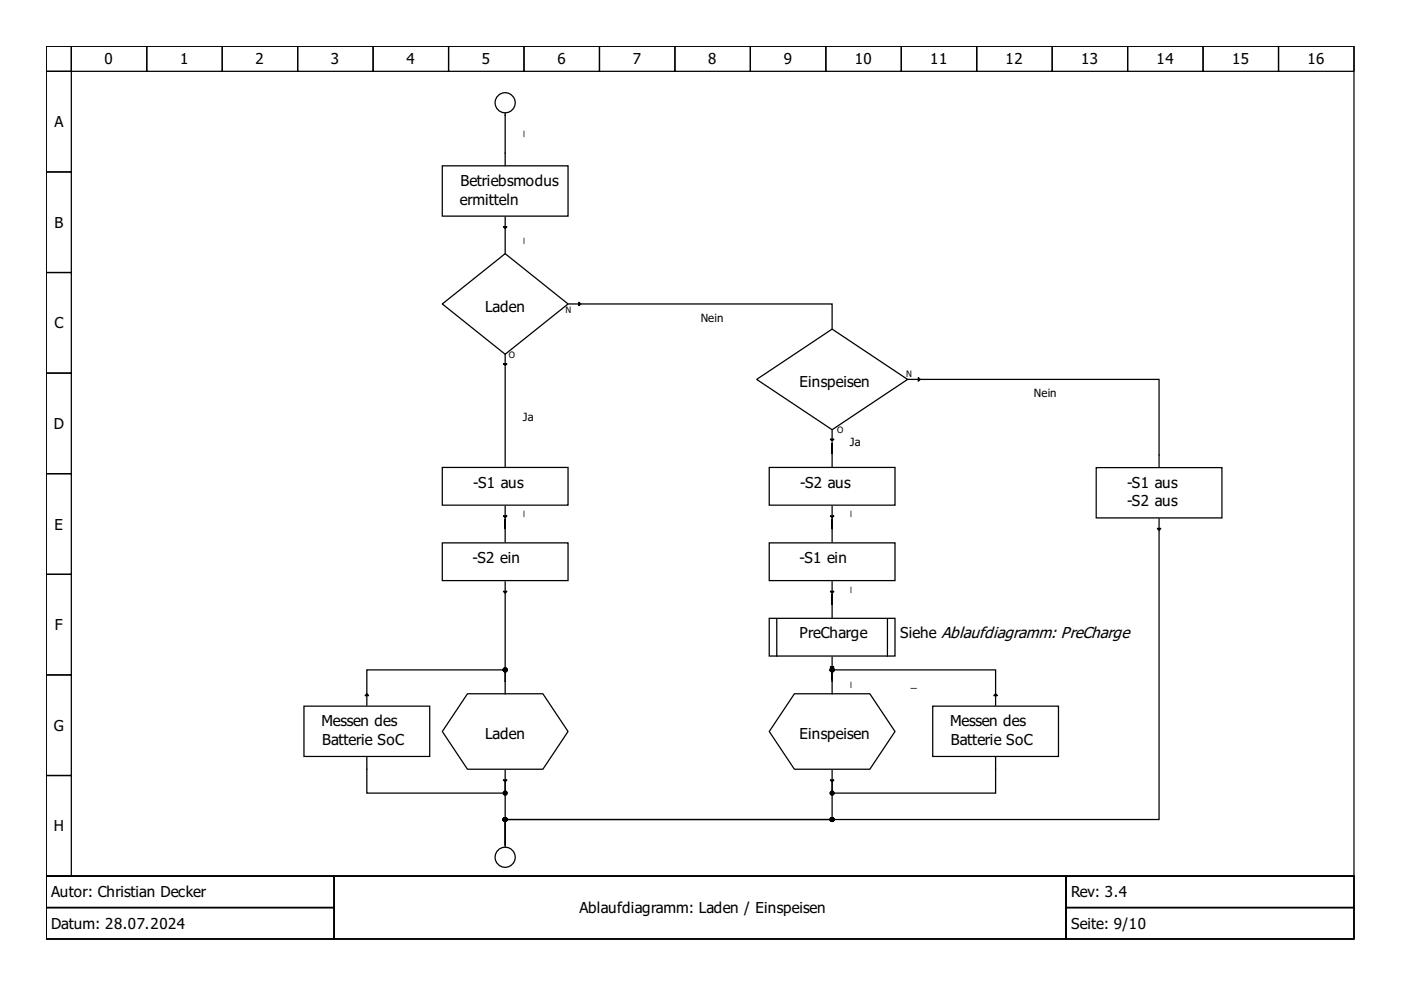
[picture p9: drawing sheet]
<svg xmlns="http://www.w3.org/2000/svg" width="297mm" height="210mm" viewBox="0 0 297 210" stroke-linecap="round" stroke-linejoin="round" font-family="sans-serif">
<g fill="none" stroke="#000" stroke-width=".27">
<path d="M9.8 9.8h277.3v176h-277.3zM9.8 9.8h5.3v5.3h-5.3zM9.8 15.1h5.3v21.4h-5.3zM15.1 9.8h16v5.3h-16zM31.1 9.8h16v5.3h-16zM47.1 9.8h16v5.3h-16zM63.1 9.8h16v5.3h-16zM79.1 9.8h16v5.3h-16zM95.1 9.8h16v5.3h-16zM111.1 9.8h16v5.3h-16zM127.1 9.8h16v5.3h-16zM143.1 9.8h16v5.3h-16z"/>
<path d="M159.1 9.8h16v5.3h-16zM175.1 9.8h16v5.3h-16zM191.1 9.8h16v5.3h-16zM207.1 9.8h16v5.3h-16zM223.1 9.8h16v5.3h-16zM239.1 9.8h16v5.3h-16zM255.1 9.8h16v5.3h-16zM271.1 9.8h16v5.3h-16zM9.8 36.5h5.3v21.3h-5.3zM93.8 35.2h26.6v10.6h-26.6zM107.1 32.5v2.6M107.1 23.9v8.6"/>
<path d="M9.8 57.8h5.3v21.3h-5.3zM106.7 48h.8l-.4 .4zM107.1 46v2M107.1 48.4v5.4M9.8 79.1h5.3v21.3h-5.3zM93.8 64.4l13.3-10.6 13.3 10.6-13.3 10.7zM106.7 77.1h.8l-.4 .4zM107.1 75.1v2M107.1 77.8v18.6M120.4 64.4h2.3M122.7 64l.4 .4-.4 .4zM123.1 64.4h53.3v5.4"/>
<path d="M93.8 99.1h26.6v8h-26.6zM107.1 96.7v2.2M160.4 80.4l16-10.6 16 10.6-16 10.7zM163.1 99.1h26.7v8h-26.7zM176 93.1h.8l-.4 .4zM176.4 91.1v2M176.4 96.7v2.2M176.4 93.8v2.6M192.4 80.4h2.3M194.7 80l.4 .4-.4 .4zM195.1 80.4h50.6v16M232.4 99.1h26.7v10.7h-26.7z"/>
<path d="M245.7 96.5v2.6M9.8 100.4h5.3v21.4h-5.3zM93.8 115.1h26.6v8h-26.6zM106.7 109.4h.8l-.4 .4zM107.1 107.4v2M107.1 112.7v2.2M107.1 109.8v2.6M163.1 115.1h26.7v8h-26.7zM176 109.4h.8l-.4 .4zM176.4 107.4v2M176.4 112.7v2.2M176.4 109.8v2.6"/>
<path d="M245.3 112h.8l-.4 .4zM245.7 112.4v61.4h-138.6v5.3M245.7 110v2M9.8 121.8h5.3v21.3h-5.3zM106.7 125.4h.8l-.4 .4zM107.1 123.4v2M107.1 125.8v18.6M163.1 131.1h26.7v8h-26.7zM164.7 131.4v7.7M176 125.4h.8l-.4 .4zM176.4 123.4v2M176.4 128.6v2.3"/>
<path d="M176.4 139.4v2M176.4 125.8v2.6M188.2 131.4v7.7M9.8 143.1h5.3v21.3h-5.3zM64.4 149.7h26.7v10.7h-26.7zM77.8 147.1l.4 .4h-.8zM77.8 147.5v2M99.1 147.1h16l5.3 8-5.3 8h-16l-5.3-8zM107.1 144.4v2.7M107.1 144.4v-2.4h-29.3v5.1M168.4 147.1h16l5.4 8-5.4 8h-16l-5.3-8zM176 141.4h.8l-.4 .4z"/>
<path d="M176.4 144.4v2.7M176.4 144.4v-2.4h34.7v5.1M176.4 141.8v2.6M197.8 149.7h26.6v10.7h-26.6zM210.7 147.5l.4-.4 .4 .4zM211.1 147.5v2M9.8 164.4h5.3v21.4h-5.3zM77.8 160.5v2.6M77.8 163.1v5.1h29.3v-2.4v13.3M106.7 165.4h.8l-.4 .4zM107.1 163.4v2M107.1 179.1v.5"/>
<path d="M176 165.4h.8l-.4 .4zM176.4 163.4v2M211.1 163.1v5.1h-34.7v-2.4v8h-69.3v5.3M211.1 160.5v2.6M9.8 185.8h277.3v13.3h-277.3zM9.8 185.8h61v6.6h-61zM9.8 192.4h61v6.7h-61zM70.8 185.8h155.2v13.3h-155.2zM226 185.8h61.1v6.6h-61.1zM226 192.4h61.1v6.7h-61.1z"/>
<circle cx="107.1" cy="21.8" r="2.13"/>
<circle cx="107.1" cy="181.8" r="2.13"/>
</g>
<g fill="#000" stroke="#000" stroke-width=".27">
<circle cx="107.1" cy="142" r=".4"/>
<circle cx="176.4" cy="142" r=".4"/>
<circle cx="107.1" cy="168.2" r=".4"/>
<circle cx="107.1" cy="173.8" r=".4"/>
<circle cx="176.4" cy="173.8" r=".4"/>
<circle cx="176.4" cy="168.2" r=".4"/>
</g>
<g font-size="3.2">
<text x="22.2" y="13.7">0</text>
<text x="38.2" y="13.7">1</text>
<text x="54.2" y="13.7">2</text>
<text x="70.2" y="13.7">3</text>
<text x="86.2" y="13.7">4</text>
<text x="102.2" y="13.7">5</text>
<text x="118.2" y="13.7">6</text>
<text x="134.2" y="13.7">7</text>
<text x="150.2" y="13.7">8</text>
<text x="166.2" y="13.7">9</text>
<text x="181.2" y="13.7">10</text>
<text x="197.2" y="13.7">11</text>
<text x="213.2" y="13.7">12</text>
<text x="229.2" y="13.7">13</text>
<text x="245.2" y="13.7">14</text>
<text x="261.2" y="13.7">15</text>
<text x="277.2" y="13.7">16</text>
<text x="11.5" y="27">A</text>
<text x="97.6" y="39.4">Betriebsmodus</text>
<text x="97.5" y="43.4">ermitteln</text>
<text x="11.5" y="48.3">B</text>
<text x="11.5" y="69.6">C</text>
<text x="102.8" y="66">Laden</text>
<text x="169.5" y="82">Einspeisen</text>
<text x="11.4" y="91">D</text>
<text x="100.3" y="103.4">-S1 aus</text>
<text x="169.6" y="103.4">-S2 aus</text>
<text x="238.9" y="103.4">-S1 aus</text>
<text x="238.9" y="107.4">-S2 aus</text>
<text x="11.5" y="112.3">E</text>
<text x="100.2" y="119.4">-S2 ein</text>
<text x="169.5" y="119.4">-S1 ein</text>
<text x="11.7" y="133.6">F</text>
<text x="169.5" y="135.4">PreCharge</text>
<text x="190.8" y="135.4">Siehe Ablaufdiagramm: PreCharge</text>
<text x="11.4" y="155">G</text>
<text x="68.2" y="154">Messen des</text>
<text x="201.5" y="154">Messen des</text>
<text x="68.3" y="158">Batterie SoC</text>
<text x="102.8" y="156.7">Laden</text>
<text x="169.5" y="156.7">Einspeisen</text>
<text x="201.6" y="158">Batterie SoC</text>
<text x="11.4" y="176.3">H</text>
<text x="10.9" y="190.3">Autor: Christian Decker</text>
<text x="227.1" y="190.3">Rev: 3.4</text>
<text x="10.9" y="197">Datum: 28.07.2024</text>
<text x="122.8" y="193.6">Ablaufdiagramm: Laden / Einspeisen</text>
<text x="227.1" y="197">Seite: 9/10</text>
</g>
<g font-size="2.4">
<text x="110.8" y="29.1" transform="rotate(-90 110.8 29.1)">_</text>
<text x="110.8" y="51.8" transform="rotate(-90 110.8 51.8)">_</text>
<text x="148.6" y="68.2">Nein</text>
<text x="110.8" y="89.2">Ja</text>
<text x="219.2" y="84.2">Nein</text>
<text x="180.2" y="94.6">Ja</text>
<text x="110.8" y="109.6" transform="rotate(-90 110.8 109.6)">_</text>
<text x="180.2" y="109.6" transform="rotate(-90 180.2 109.6)">_</text>
<text x="180.2" y="125.6" transform="rotate(-90 180.2 125.6)">_</text>
<text x="180.2" y="145.9" transform="rotate(-90 180.2 145.9)">_</text>
<text x="193.1" y="145.8">_</text>
</g>
<g font-size="1.9">
<text x="119.9" y="66.3">N</text>
<text x="107.9" y="75.9">O</text>
<text x="192.2" y="79.9">N</text>
<text x="177.5" y="91.9">O</text>
</g>
</svg>
